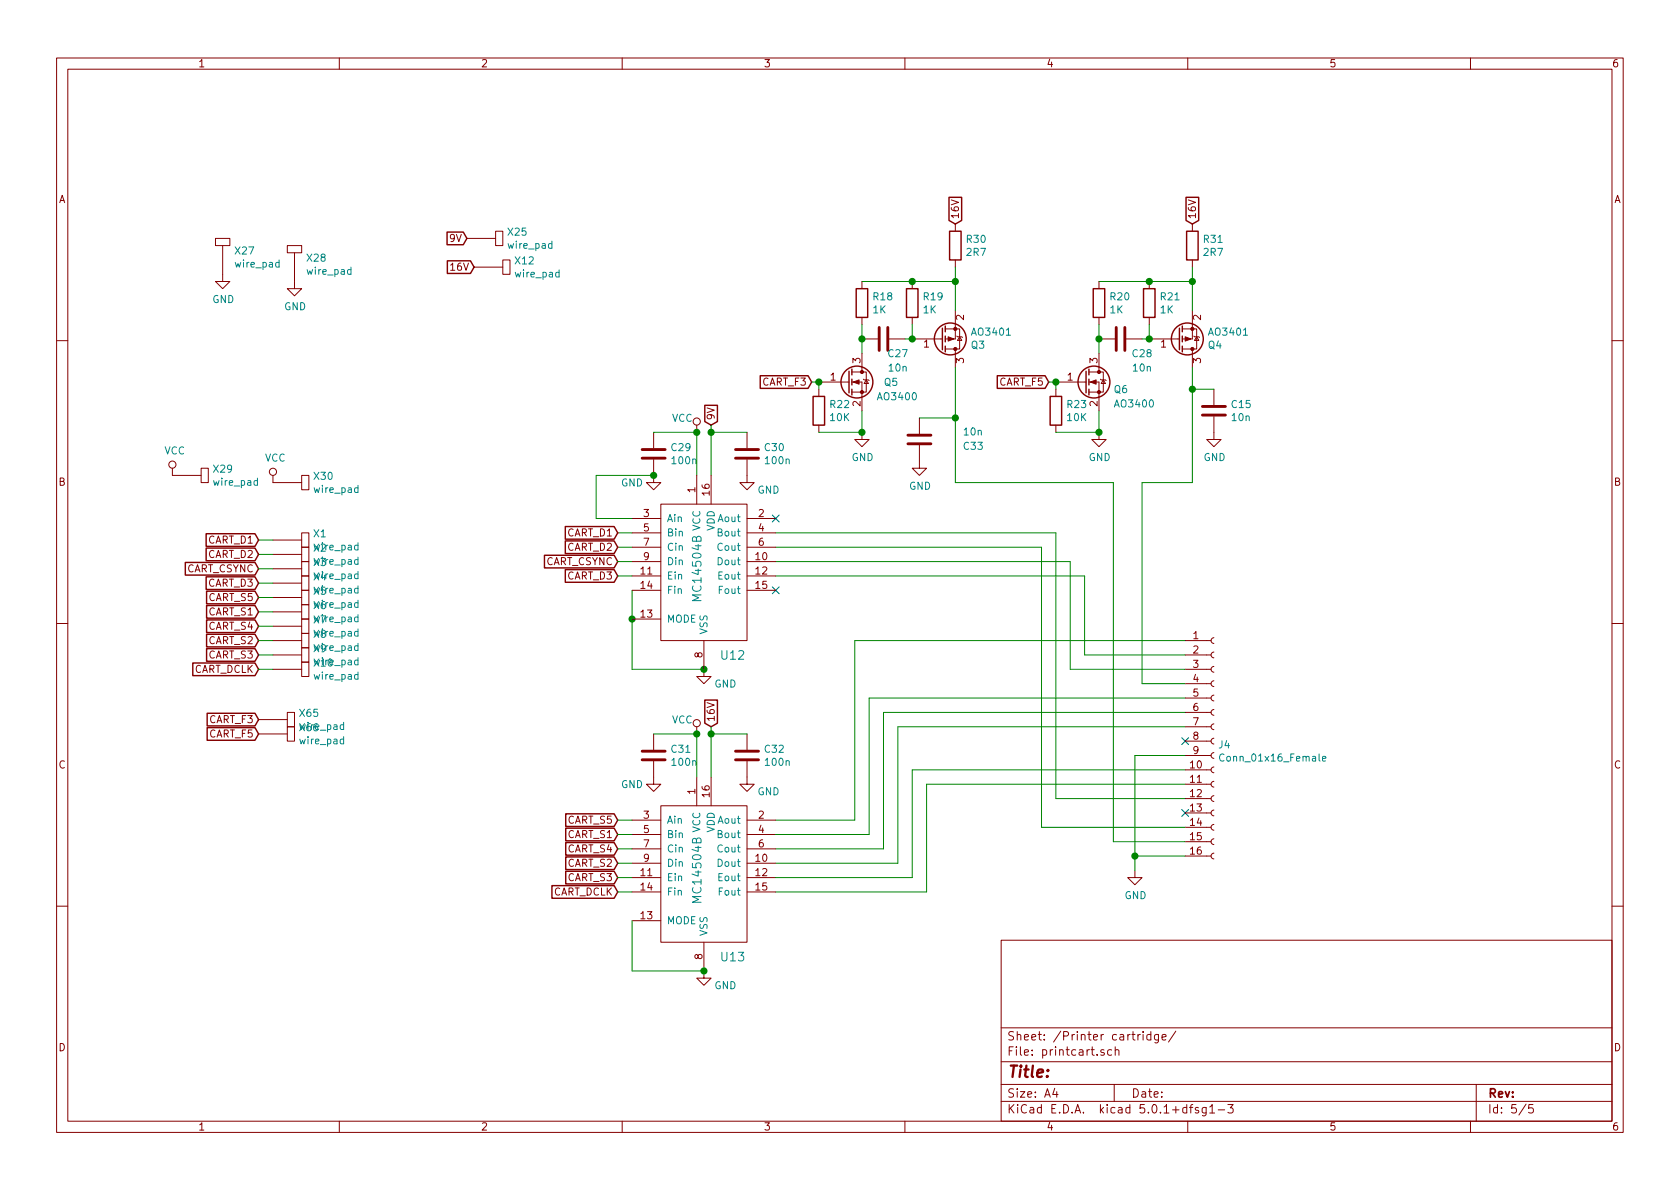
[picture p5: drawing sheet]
EESchema Schematic File Version 4
LIBS:magicbrush-cache
EELAYER 26 0
EELAYER END
$Descr A4 11693 8268
encoding utf-8
Sheet 5 5
Title ""
Date ""
Rev ""
Comp ""
Comment1 ""
Comment2 ""
Comment3 ""
Comment4 ""
$EndDescr
$Comp
L Connector:Conn_01x16_Female J4
U 1 1
P 8450 5150
F 0 "J4" H 8477 5126 50  0000 L CNN
F 1 "Conn_01x16_Female" H 8477 5035 50  0000 L CNN
F 2 "JeroensFootprints:HP_803_CART" H 8450 5150 50  0001 C CNN
F 3 "~" H 8450 5150 50  0001 C CNN
	1    8450 5150
	1    0    0    -1  
$EndComp
$Comp
L power:GND #PWR0143
U 1 1
P 7900 6050
F 0 "#PWR0143" H 7900 5800 50  0001 C CNN
F 1 "GND" H 7905 5877 50  0000 C CNN
F 2 "" H 7900 6050 50  0001 C CNN
F 3 "" H 7900 6050 50  0001 C CNN
	1    7900 6050
	1    0    0    -1  
$EndComp
Wire Wire Line
	8250 5250 7900 5250
Wire Wire Line
	7900 5250 7900 5950
Wire Wire Line
	7900 5950 8250 5950
Connection ~ 7900 5950
Wire Wire Line
	7900 5950 7900 6050
$Comp
L power:GND #PWR0144
U 1 1
P 4900 4650
F 0 "#PWR0144" H 4900 4400 50  0001 C CNN
F 1 "GND" H 5050 4550 50  0000 C CNN
F 2 "" H 4900 4650 50  0001 C CNN
F 3 "" H 4900 4650 50  0001 C CNN
	1    4900 4650
	1    0    0    -1  
$EndComp
$Comp
L power:VCC #PWR0145
U 1 1
P 4850 3000
F 0 "#PWR0145" H 4850 2850 50  0001 C CNN
F 1 "VCC" H 4750 3100 50  0000 C CNN
F 2 "" H 4850 3000 50  0001 C CNN
F 3 "" H 4850 3000 50  0001 C CNN
	1    4850 3000
	1    0    0    -1  
$EndComp
$Comp
L Device:C C29
U 1 1
P 4550 3150
F 0 "C29" H 4665 3196 50  0000 L CNN
F 1 "100n" H 4665 3105 50  0000 L CNN
F 2 "Capacitor_SMD:C_0603_1608Metric_Pad1.05x0.95mm_HandSolder" H 4588 3000 50  0001 C CNN
F 3 "~" H 4550 3150 50  0001 C CNN
	1    4550 3150
	1    0    0    -1  
$EndComp
$Comp
L power:GND #PWR0146
U 1 1
P 4550 3300
F 0 "#PWR0146" H 4550 3050 50  0001 C CNN
F 1 "GND" H 4400 3250 50  0000 C CNN
F 2 "" H 4550 3300 50  0001 C CNN
F 3 "" H 4550 3300 50  0001 C CNN
	1    4550 3300
	1    0    0    -1  
$EndComp
Wire Wire Line
	4550 3000 4850 3000
Wire Wire Line
	4850 3300 4850 3000
Connection ~ 4850 3000
$Comp
L Device:C C30
U 1 1
P 5200 3150
F 0 "C30" H 5315 3196 50  0000 L CNN
F 1 "100n" H 5315 3105 50  0000 L CNN
F 2 "Capacitor_SMD:C_0603_1608Metric_Pad1.05x0.95mm_HandSolder" H 5238 3000 50  0001 C CNN
F 3 "~" H 5200 3150 50  0001 C CNN
	1    5200 3150
	1    0    0    -1  
$EndComp
$Comp
L power:GND #PWR0147
U 1 1
P 5200 3300
F 0 "#PWR0147" H 5200 3050 50  0001 C CNN
F 1 "GND" H 5350 3200 50  0000 C CNN
F 2 "" H 5200 3300 50  0001 C CNN
F 3 "" H 5200 3300 50  0001 C CNN
	1    5200 3300
	1    0    0    -1  
$EndComp
Wire Wire Line
	4950 3300 4950 3000
Wire Wire Line
	4950 3000 5200 3000
Text GLabel 4950 2950 1    50   Input ~ 0
9V
$Comp
L jeroens_components:MC14504B U13
U 1 1
P 4900 6350
F 0 "U13" H 5100 6050 60  0000 C CNN
F 1 "MC14504B" V 4850 6650 60  0000 C CNN
F 2 "Package_SO:SOIC-16_3.9x9.9mm_P1.27mm" H 4900 6350 60  0001 C CNN
F 3 "" H 4900 6350 60  0001 C CNN
	1    4900 6350
	1    0    0    -1  
$EndComp
$Comp
L power:GND #PWR0148
U 1 1
P 4900 6750
F 0 "#PWR0148" H 4900 6500 50  0001 C CNN
F 1 "GND" H 5050 6650 50  0000 C CNN
F 2 "" H 4900 6750 50  0001 C CNN
F 3 "" H 4900 6750 50  0001 C CNN
	1    4900 6750
	1    0    0    -1  
$EndComp
$Comp
L power:VCC #PWR0149
U 1 1
P 4850 5100
F 0 "#PWR0149" H 4850 4950 50  0001 C CNN
F 1 "VCC" H 4750 5200 50  0000 C CNN
F 2 "" H 4850 5100 50  0001 C CNN
F 3 "" H 4850 5100 50  0001 C CNN
	1    4850 5100
	1    0    0    -1  
$EndComp
$Comp
L Device:C C31
U 1 1
P 4550 5250
F 0 "C31" H 4665 5296 50  0000 L CNN
F 1 "100n" H 4665 5205 50  0000 L CNN
F 2 "Capacitor_SMD:C_0603_1608Metric_Pad1.05x0.95mm_HandSolder" H 4588 5100 50  0001 C CNN
F 3 "~" H 4550 5250 50  0001 C CNN
	1    4550 5250
	1    0    0    -1  
$EndComp
$Comp
L power:GND #PWR0150
U 1 1
P 4550 5400
F 0 "#PWR0150" H 4550 5150 50  0001 C CNN
F 1 "GND" H 4400 5350 50  0000 C CNN
F 2 "" H 4550 5400 50  0001 C CNN
F 3 "" H 4550 5400 50  0001 C CNN
	1    4550 5400
	1    0    0    -1  
$EndComp
Wire Wire Line
	4550 5100 4850 5100
Wire Wire Line
	4850 5400 4850 5100
Connection ~ 4850 5100
$Comp
L Device:C C32
U 1 1
P 5200 5250
F 0 "C32" H 5315 5296 50  0000 L CNN
F 1 "100n" H 5315 5205 50  0000 L CNN
F 2 "Capacitor_SMD:C_0603_1608Metric_Pad1.05x0.95mm_HandSolder" H 5238 5100 50  0001 C CNN
F 3 "~" H 5200 5250 50  0001 C CNN
	1    5200 5250
	1    0    0    -1  
$EndComp
$Comp
L power:GND #PWR0151
U 1 1
P 5200 5400
F 0 "#PWR0151" H 5200 5150 50  0001 C CNN
F 1 "GND" H 5350 5300 50  0000 C CNN
F 2 "" H 5200 5400 50  0001 C CNN
F 3 "" H 5200 5400 50  0001 C CNN
	1    5200 5400
	1    0    0    -1  
$EndComp
Wire Wire Line
	4950 5400 4950 5100
Wire Wire Line
	4950 5100 5200 5100
Text GLabel 4950 5050 1    50   Input ~ 0
16V
Wire Wire Line
	4900 6750 4400 6750
Wire Wire Line
	4400 6400 4400 6750
Connection ~ 4900 6750
Wire Wire Line
	4900 4650 4400 4650
Wire Wire Line
	4950 2950 4950 3000
Connection ~ 4950 3000
Wire Wire Line
	4950 5050 4950 5100
Connection ~ 4950 5100
Wire Wire Line
	8250 4550 7550 4550
Wire Wire Line
	8250 4650 7450 4650
Wire Wire Line
	8250 5550 7350 5550
Wire Wire Line
	7250 5750 8250 5750
Wire Wire Line
	8250 4450 5950 4450
Wire Wire Line
	5950 4450 5950 5700
Wire Wire Line
	5950 5700 5400 5700
Wire Wire Line
	8250 4850 6050 4850
Wire Wire Line
	6050 4850 6050 5800
Wire Wire Line
	6050 5800 5400 5800
Wire Wire Line
	8250 4950 6150 4950
Wire Wire Line
	6150 4950 6150 5900
Wire Wire Line
	6150 5900 5400 5900
Wire Wire Line
	8250 5050 6250 5050
Wire Wire Line
	6250 5050 6250 6000
Wire Wire Line
	6250 6000 5400 6000
Wire Wire Line
	8250 5350 6350 5350
Wire Wire Line
	6350 5350 6350 6100
Wire Wire Line
	6350 6100 5400 6100
Wire Wire Line
	8250 5450 6450 5450
Wire Wire Line
	6450 5450 6450 6200
Wire Wire Line
	6450 6200 5400 6200
NoConn ~ 8250 5150
NoConn ~ 8250 5650
$Comp
L jeroens_components:AO3401 Q4
U 1 1
P 8200 2350
F 0 "Q4" H 8405 2396 50  0000 L CNN
F 1 "AO3401" H 8405 2305 50  0000 L CNN
F 2 "Package_TO_SOT_SMD:SOT-23" H 8400 2275 50  0001 L CIN
F 3 "http://www.aosmd.com/res/data_sheets/AO3401.pdf" H 8200 2350 50  0001 L CNN
	1    8200 2350
	1    0    0    1   
$EndComp
Text GLabel 8300 1550 1    50   Input ~ 0
16V
Wire Wire Line
	8250 4750 7950 4750
Wire Wire Line
	8250 5850 7750 5850
Wire Wire Line
	8300 1850 8300 1950
$Comp
L Device:R R21
U 1 1
P 8000 2100
F 0 "R21" H 8070 2146 50  0000 L CNN
F 1 "1K" H 8070 2055 50  0000 L CNN
F 2 "Resistor_SMD:R_0603_1608Metric" V 7930 2100 50  0001 C CNN
F 3 "~" H 8000 2100 50  0001 C CNN
	1    8000 2100
	1    0    0    -1  
$EndComp
Wire Wire Line
	8000 1950 8300 1950
Connection ~ 8300 1950
Wire Wire Line
	8300 1950 8300 2150
Wire Wire Line
	8000 2250 8000 2350
$Comp
L Device:C C28
U 1 1
P 7800 2350
F 0 "C28" V 7900 2500 50  0000 C CNN
F 1 "10n" V 8000 2500 50  0000 C CNN
F 2 "Capacitor_SMD:C_0603_1608Metric_Pad1.05x0.95mm_HandSolder" H 7838 2200 50  0001 C CNN
F 3 "~" H 7800 2350 50  0001 C CNN
	1    7800 2350
	0    1    1    0   
$EndComp
Wire Wire Line
	7950 2350 8000 2350
Connection ~ 8000 2350
$Comp
L jeroens_components:AO3400 Q6
U 1 1
P 7650 2650
F 0 "Q6" H 7750 2600 50  0000 L CNN
F 1 "AO3400" H 7750 2500 50  0000 L CNN
F 2 "Package_TO_SOT_SMD:SOT-23" H 7750 2100 50  0001 C CNN
F 3 "http://www.aosmd.com/pdfs/datasheet/ao3400.pdf" H 7750 2200 50  0001 C CNN
	1    7650 2650
	1    0    0    -1  
$EndComp
$Comp
L Device:R R20
U 1 1
P 7650 2100
F 0 "R20" H 7720 2146 50  0000 L CNN
F 1 "1K" H 7720 2055 50  0000 L CNN
F 2 "Resistor_SMD:R_0603_1608Metric" V 7580 2100 50  0001 C CNN
F 3 "~" H 7650 2100 50  0001 C CNN
	1    7650 2100
	1    0    0    -1  
$EndComp
$Comp
L power:GND #PWR0152
U 1 1
P 7650 3000
F 0 "#PWR0152" H 7650 2750 50  0001 C CNN
F 1 "GND" H 7655 2827 50  0000 C CNN
F 2 "" H 7650 3000 50  0001 C CNN
F 3 "" H 7650 3000 50  0001 C CNN
	1    7650 3000
	1    0    0    -1  
$EndComp
$Comp
L Device:R R23
U 1 1
P 7350 2850
F 0 "R23" H 7420 2896 50  0000 L CNN
F 1 "10K" H 7420 2805 50  0000 L CNN
F 2 "Resistor_SMD:R_0603_1608Metric" V 7280 2850 50  0001 C CNN
F 3 "~" H 7350 2850 50  0001 C CNN
	1    7350 2850
	1    0    0    -1  
$EndComp
Wire Wire Line
	7350 3000 7650 3000
Wire Wire Line
	7650 3000 7650 2850
Connection ~ 7650 3000
Wire Wire Line
	7350 2700 7350 2650
Wire Wire Line
	7650 2450 7650 2350
Wire Wire Line
	7650 2350 7650 2250
Connection ~ 7650 2350
Wire Wire Line
	7650 1950 8000 1950
Connection ~ 8000 1950
$Comp
L jeroens_components:AO3401 Q3
U 1 1
P 6550 2350
F 0 "Q3" H 6755 2396 50  0000 L CNN
F 1 "AO3401" H 6755 2305 50  0000 L CNN
F 2 "Package_TO_SOT_SMD:SOT-23" H 6750 2275 50  0001 L CIN
F 3 "http://www.aosmd.com/res/data_sheets/AO3401.pdf" H 6550 2350 50  0001 L CNN
	1    6550 2350
	1    0    0    1   
$EndComp
Text GLabel 6650 1550 1    50   Input ~ 0
16V
Wire Wire Line
	6650 1850 6650 1950
$Comp
L Device:R R19
U 1 1
P 6350 2100
F 0 "R19" H 6420 2146 50  0000 L CNN
F 1 "1K" H 6420 2055 50  0000 L CNN
F 2 "Resistor_SMD:R_0603_1608Metric" V 6280 2100 50  0001 C CNN
F 3 "~" H 6350 2100 50  0001 C CNN
	1    6350 2100
	1    0    0    -1  
$EndComp
Wire Wire Line
	6350 1950 6650 1950
Connection ~ 6650 1950
Wire Wire Line
	6650 1950 6650 2150
Wire Wire Line
	6350 2250 6350 2350
$Comp
L Device:C C27
U 1 1
P 6150 2350
F 0 "C27" V 6250 2450 50  0000 C CNN
F 1 "10n" V 6350 2450 50  0000 C CNN
F 2 "Capacitor_SMD:C_0603_1608Metric_Pad1.05x0.95mm_HandSolder" H 6188 2200 50  0001 C CNN
F 3 "~" H 6150 2350 50  0001 C CNN
	1    6150 2350
	0    1    1    0   
$EndComp
Wire Wire Line
	6300 2350 6350 2350
$Comp
L jeroens_components:AO3400 Q5
U 1 1
P 6000 2650
F 0 "Q5" H 6150 2650 50  0000 L CNN
F 1 "AO3400" H 6100 2550 50  0000 L CNN
F 2 "Package_TO_SOT_SMD:SOT-23" H 6100 2100 50  0001 C CNN
F 3 "http://www.aosmd.com/pdfs/datasheet/ao3400.pdf" H 6100 2200 50  0001 C CNN
	1    6000 2650
	1    0    0    -1  
$EndComp
$Comp
L Device:R R18
U 1 1
P 6000 2100
F 0 "R18" H 6070 2146 50  0000 L CNN
F 1 "1K" H 6070 2055 50  0000 L CNN
F 2 "Resistor_SMD:R_0603_1608Metric" V 5930 2100 50  0001 C CNN
F 3 "~" H 6000 2100 50  0001 C CNN
	1    6000 2100
	1    0    0    -1  
$EndComp
$Comp
L power:GND #PWR0153
U 1 1
P 6000 3000
F 0 "#PWR0153" H 6000 2750 50  0001 C CNN
F 1 "GND" H 6005 2827 50  0000 C CNN
F 2 "" H 6000 3000 50  0001 C CNN
F 3 "" H 6000 3000 50  0001 C CNN
	1    6000 3000
	1    0    0    -1  
$EndComp
$Comp
L Device:R R22
U 1 1
P 5700 2850
F 0 "R22" H 5770 2896 50  0000 L CNN
F 1 "10K" H 5770 2805 50  0000 L CNN
F 2 "Resistor_SMD:R_0603_1608Metric" V 5630 2850 50  0001 C CNN
F 3 "~" H 5700 2850 50  0001 C CNN
	1    5700 2850
	1    0    0    -1  
$EndComp
Wire Wire Line
	5700 3000 6000 3000
Wire Wire Line
	6000 3000 6000 2850
Connection ~ 6000 3000
Wire Wire Line
	5700 2700 5700 2650
Wire Wire Line
	6000 2450 6000 2350
Wire Wire Line
	6000 2350 6000 2250
Connection ~ 6000 2350
Wire Wire Line
	6000 1950 6350 1950
Connection ~ 6350 1950
Wire Wire Line
	7750 5850 7750 3350
Wire Wire Line
	7750 3350 6650 3350
Wire Wire Line
	6650 3350 6650 2900
Text GLabel 7300 2650 0    50   Input ~ 0
CART_F5
Text GLabel 5650 2650 0    50   Input ~ 0
CART_F3
Wire Wire Line
	5650 2650 5700 2650
Connection ~ 5700 2650
Wire Wire Line
	7300 2650 7350 2650
Connection ~ 7350 2650
Wire Wire Line
	7950 4750 7950 3350
Wire Wire Line
	7950 3350 8300 3350
Text GLabel 4300 4000 0    50   Input ~ 0
CART_D3
Text GLabel 4300 3900 0    50   Input ~ 0
CART_CSYNC
Wire Wire Line
	4300 3700 4400 3700
Text GLabel 4300 3700 0    50   Input ~ 0
CART_D1
Wire Wire Line
	4300 3800 4400 3800
Text GLabel 4300 3800 0    50   Input ~ 0
CART_D2
Wire Wire Line
	4300 3900 4400 3900
Text GLabel 4300 5700 0    50   Input ~ 0
CART_S5
Wire Wire Line
	4300 5700 4400 5700
Text GLabel 4300 5800 0    50   Input ~ 0
CART_S1
Wire Wire Line
	4300 5800 4400 5800
Text GLabel 4300 5900 0    50   Input ~ 0
CART_S4
Wire Wire Line
	4300 5900 4400 5900
Text GLabel 4300 6000 0    50   Input ~ 0
CART_S2
Wire Wire Line
	4300 6000 4400 6000
Text GLabel 4300 6100 0    50   Input ~ 0
CART_S3
Wire Wire Line
	4300 6100 4400 6100
Text GLabel 4300 6200 0    50   Input ~ 0
CART_DCLK
Wire Wire Line
	4300 6200 4400 6200
NoConn ~ 5400 4100
Wire Wire Line
	7250 3800 5400 3800
Wire Wire Line
	7250 3800 7250 5750
Wire Wire Line
	7350 5550 7350 3700
Wire Wire Line
	7350 3700 5400 3700
Wire Wire Line
	7450 4650 7450 3900
Wire Wire Line
	7450 3900 5400 3900
Connection ~ 4900 4650
Wire Wire Line
	4400 4100 4400 4300
Wire Wire Line
	4400 4300 4400 4650
Connection ~ 4400 4300
$Comp
L jeroens_components:MC14504B U12
U 1 1
P 4900 4250
F 0 "U12" H 5100 3950 60  0000 C CNN
F 1 "MC14504B" V 4850 4550 60  0000 C CNN
F 2 "Package_SO:SOIC-16_3.9x9.9mm_P1.27mm" H 4900 4250 60  0001 C CNN
F 3 "" H 4900 4250 60  0001 C CNN
	1    4900 4250
	1    0    0    -1  
$EndComp
Wire Wire Line
	7550 4550 7550 4000
Wire Wire Line
	7550 4000 5400 4000
Wire Wire Line
	4300 4000 4400 4000
Wire Wire Line
	4400 3600 4150 3600
Wire Wire Line
	4150 3600 4150 3300
Wire Wire Line
	4150 3300 4550 3300
Connection ~ 4550 3300
$Comp
L jeroens_components:wire_pad X1
U 1 1
P 1900 3750
F 0 "X1" V 1854 4027 50  0000 L CNN
F 1 "wire_pad" V 1945 4027 50  0000 L CNN
F 2 "JeroensFootprints:wire_pad_0.5mm" H 1900 3750 50  0001 C CNN
F 3 "" H 1900 3750 50  0001 C CNN
	1    1900 3750
	0    1    1    0   
$EndComp
$Comp
L jeroens_components:wire_pad X2
U 1 1
P 1900 3850
F 0 "X2" V 1854 4127 50  0000 L CNN
F 1 "wire_pad" V 1945 4127 50  0000 L CNN
F 2 "JeroensFootprints:wire_pad_0.5mm" H 1900 3850 50  0001 C CNN
F 3 "" H 1900 3850 50  0001 C CNN
	1    1900 3850
	0    1    1    0   
$EndComp
Text GLabel 1800 4050 0    50   Input ~ 0
CART_D3
Text GLabel 1800 3950 0    50   Input ~ 0
CART_CSYNC
Wire Wire Line
	1800 3750 1900 3750
Text GLabel 1800 3750 0    50   Input ~ 0
CART_D1
Wire Wire Line
	1800 3850 1900 3850
Text GLabel 1800 3850 0    50   Input ~ 0
CART_D2
Wire Wire Line
	1800 3950 1900 3950
Wire Wire Line
	1800 4050 1900 4050
Text GLabel 1800 4150 0    50   Input ~ 0
CART_S5
Wire Wire Line
	1800 4150 1900 4150
Text GLabel 1800 4250 0    50   Input ~ 0
CART_S1
Wire Wire Line
	1800 4250 1900 4250
Text GLabel 1800 4350 0    50   Input ~ 0
CART_S4
Wire Wire Line
	1800 4350 1900 4350
Text GLabel 1800 4450 0    50   Input ~ 0
CART_S2
Wire Wire Line
	1800 4450 1900 4450
Text GLabel 1800 4550 0    50   Input ~ 0
CART_S3
Wire Wire Line
	1800 4550 1900 4550
Text GLabel 1800 4650 0    50   Input ~ 0
CART_DCLK
Wire Wire Line
	1800 4650 1900 4650
$Comp
L jeroens_components:wire_pad X3
U 1 1
P 1900 3950
F 0 "X3" V 1854 4227 50  0000 L CNN
F 1 "wire_pad" V 1945 4227 50  0000 L CNN
F 2 "JeroensFootprints:wire_pad_0.5mm" H 1900 3950 50  0001 C CNN
F 3 "" H 1900 3950 50  0001 C CNN
	1    1900 3950
	0    1    1    0   
$EndComp
$Comp
L jeroens_components:wire_pad X4
U 1 1
P 1900 4050
F 0 "X4" V 1854 4327 50  0000 L CNN
F 1 "wire_pad" V 1945 4327 50  0000 L CNN
F 2 "JeroensFootprints:wire_pad_0.5mm" H 1900 4050 50  0001 C CNN
F 3 "" H 1900 4050 50  0001 C CNN
	1    1900 4050
	0    1    1    0   
$EndComp
$Comp
L jeroens_components:wire_pad X5
U 1 1
P 1900 4150
F 0 "X5" V 1854 4427 50  0000 L CNN
F 1 "wire_pad" V 1945 4427 50  0000 L CNN
F 2 "JeroensFootprints:wire_pad_0.5mm" H 1900 4150 50  0001 C CNN
F 3 "" H 1900 4150 50  0001 C CNN
	1    1900 4150
	0    1    1    0   
$EndComp
$Comp
L jeroens_components:wire_pad X6
U 1 1
P 1900 4250
F 0 "X6" V 1854 4527 50  0000 L CNN
F 1 "wire_pad" V 1945 4527 50  0000 L CNN
F 2 "JeroensFootprints:wire_pad_0.5mm" H 1900 4250 50  0001 C CNN
F 3 "" H 1900 4250 50  0001 C CNN
	1    1900 4250
	0    1    1    0   
$EndComp
$Comp
L jeroens_components:wire_pad X7
U 1 1
P 1900 4350
F 0 "X7" V 1854 4627 50  0000 L CNN
F 1 "wire_pad" V 1945 4627 50  0000 L CNN
F 2 "JeroensFootprints:wire_pad_0.5mm" H 1900 4350 50  0001 C CNN
F 3 "" H 1900 4350 50  0001 C CNN
	1    1900 4350
	0    1    1    0   
$EndComp
$Comp
L jeroens_components:wire_pad X8
U 1 1
P 1900 4450
F 0 "X8" V 1854 4727 50  0000 L CNN
F 1 "wire_pad" V 1945 4727 50  0000 L CNN
F 2 "JeroensFootprints:wire_pad_0.5mm" H 1900 4450 50  0001 C CNN
F 3 "" H 1900 4450 50  0001 C CNN
	1    1900 4450
	0    1    1    0   
$EndComp
$Comp
L jeroens_components:wire_pad X9
U 1 1
P 1900 4550
F 0 "X9" V 1854 4827 50  0000 L CNN
F 1 "wire_pad" V 1945 4827 50  0000 L CNN
F 2 "JeroensFootprints:wire_pad_0.5mm" H 1900 4550 50  0001 C CNN
F 3 "" H 1900 4550 50  0001 C CNN
	1    1900 4550
	0    1    1    0   
$EndComp
$Comp
L jeroens_components:wire_pad X30
U 1 1
P 1900 3350
F 0 "X30" V 1854 3627 50  0000 L CNN
F 1 "wire_pad" V 1945 3627 50  0000 L CNN
F 2 "JeroensFootprints:wire_pad_1mm" H 1900 3350 50  0001 C CNN
F 3 "" H 1900 3350 50  0001 C CNN
	1    1900 3350
	0    1    1    0   
$EndComp
$Comp
L power:VCC #PWR06
U 1 1
P 1900 3350
F 0 "#PWR06" H 1900 3200 50  0001 C CNN
F 1 "VCC" H 1917 3523 50  0000 C CNN
F 2 "" H 1900 3350 50  0001 C CNN
F 3 "" H 1900 3350 50  0001 C CNN
	1    1900 3350
	1    0    0    -1  
$EndComp
$Comp
L jeroens_components:wire_pad X29
U 1 1
P 1200 3300
F 0 "X29" V 1154 3577 50  0000 L CNN
F 1 "wire_pad" V 1245 3577 50  0000 L CNN
F 2 "JeroensFootprints:wire_pad_1mm" H 1200 3300 50  0001 C CNN
F 3 "" H 1200 3300 50  0001 C CNN
	1    1200 3300
	0    1    1    0   
$EndComp
$Comp
L power:VCC #PWR05
U 1 1
P 1200 3300
F 0 "#PWR05" H 1200 3150 50  0001 C CNN
F 1 "VCC" H 1217 3473 50  0000 C CNN
F 2 "" H 1200 3300 50  0001 C CNN
F 3 "" H 1200 3300 50  0001 C CNN
	1    1200 3300
	1    0    0    -1  
$EndComp
$Comp
L jeroens_components:wire_pad X27
U 1 1
P 1550 1900
F 0 "X27" H 1628 2065 50  0000 L CNN
F 1 "wire_pad" H 1628 1974 50  0000 L CNN
F 2 "JeroensFootprints:wire_pad_1mm" H 1550 1900 50  0001 C CNN
F 3 "" H 1550 1900 50  0001 C CNN
	1    1550 1900
	1    0    0    -1  
$EndComp
$Comp
L jeroens_components:wire_pad X28
U 1 1
P 2050 1950
F 0 "X28" H 2128 2115 50  0000 L CNN
F 1 "wire_pad" H 2128 2024 50  0000 L CNN
F 2 "JeroensFootprints:wire_pad_1mm" H 2050 1950 50  0001 C CNN
F 3 "" H 2050 1950 50  0001 C CNN
	1    2050 1950
	1    0    0    -1  
$EndComp
$Comp
L power:GND #PWR03
U 1 1
P 1550 1900
F 0 "#PWR03" H 1550 1650 50  0001 C CNN
F 1 "GND" H 1555 1727 50  0000 C CNN
F 2 "" H 1550 1900 50  0001 C CNN
F 3 "" H 1550 1900 50  0001 C CNN
	1    1550 1900
	1    0    0    -1  
$EndComp
$Comp
L power:GND #PWR04
U 1 1
P 2050 1950
F 0 "#PWR04" H 2050 1700 50  0001 C CNN
F 1 "GND" H 2055 1777 50  0000 C CNN
F 2 "" H 2050 1950 50  0001 C CNN
F 3 "" H 2050 1950 50  0001 C CNN
	1    2050 1950
	1    0    0    -1  
$EndComp
Text GLabel 3250 1650 0    50   Input ~ 0
9V
Text GLabel 3300 1850 0    50   Input ~ 0
16V
$Comp
L jeroens_components:wire_pad X10
U 1 1
P 1900 4650
F 0 "X10" V 1854 4927 50  0000 L CNN
F 1 "wire_pad" V 1945 4927 50  0000 L CNN
F 2 "JeroensFootprints:wire_pad_0.5mm" H 1900 4650 50  0001 C CNN
F 3 "" H 1900 4650 50  0001 C CNN
	1    1900 4650
	0    1    1    0   
$EndComp
$Comp
L jeroens_components:wire_pad X25
U 1 1
P 3250 1650
F 0 "X25" V 3204 1927 50  0000 L CNN
F 1 "wire_pad" V 3295 1927 50  0000 L CNN
F 2 "JeroensFootprints:wire_pad_1mm" H 3250 1650 50  0001 C CNN
F 3 "" H 3250 1650 50  0001 C CNN
	1    3250 1650
	0    1    1    0   
$EndComp
$Comp
L jeroens_components:wire_pad X12
U 1 1
P 3300 1850
F 0 "X12" V 3254 2127 50  0000 L CNN
F 1 "wire_pad" V 3345 2127 50  0000 L CNN
F 2 "JeroensFootprints:wire_pad_1mm" H 3300 1850 50  0001 C CNN
F 3 "" H 3300 1850 50  0001 C CNN
	1    3300 1850
	0    1    1    0   
$EndComp
Text GLabel 1800 5000 0    50   Input ~ 0
CART_F3
Text GLabel 1800 5100 0    50   Input ~ 0
CART_F5
$Comp
L jeroens_components:wire_pad X65
U 1 1
P 1800 5000
F 0 "X65" V 1754 5277 50  0000 L CNN
F 1 "wire_pad" V 1845 5277 50  0000 L CNN
F 2 "JeroensFootprints:wire_pad_0.5mm" H 1800 5000 50  0001 C CNN
F 3 "" H 1800 5000 50  0001 C CNN
	1    1800 5000
	0    1    1    0   
$EndComp
$Comp
L jeroens_components:wire_pad X66
U 1 1
P 1800 5100
F 0 "X66" V 1754 5377 50  0000 L CNN
F 1 "wire_pad" V 1845 5377 50  0000 L CNN
F 2 "JeroensFootprints:wire_pad_0.5mm" H 1800 5100 50  0001 C CNN
F 3 "" H 1800 5100 50  0001 C CNN
	1    1800 5100
	0    1    1    0   
$EndComp
$Comp
L Device:R R30
U 1 1
P 6650 1700
F 0 "R30" H 6720 1746 50  0000 L CNN
F 1 "2R7" H 6720 1655 50  0000 L CNN
F 2 "Resistor_SMD:R_0603_1608Metric" V 6580 1700 50  0001 C CNN
F 3 "~" H 6650 1700 50  0001 C CNN
	1    6650 1700
	1    0    0    -1  
$EndComp
$Comp
L Device:R R31
U 1 1
P 8300 1700
F 0 "R31" H 8370 1746 50  0000 L CNN
F 1 "2R7" H 8370 1655 50  0000 L CNN
F 2 "Resistor_SMD:R_0603_1608Metric" V 8230 1700 50  0001 C CNN
F 3 "~" H 8300 1700 50  0001 C CNN
	1    8300 1700
	1    0    0    -1  
$EndComp
$Comp
L Device:C C33
U 1 1
P 6400 3050
F 0 "C33" H 6700 3100 50  0000 L CNN
F 1 "10n" H 6700 3000 50  0000 L CNN
F 2 "Capacitor_SMD:C_0603_1608Metric_Pad1.05x0.95mm_HandSolder" H 6438 2900 50  0001 C CNN
F 3 "~" H 6400 3050 50  0001 C CNN
	1    6400 3050
	1    0    0    1   
$EndComp
$Comp
L power:GND #PWR0176
U 1 1
P 6400 3200
F 0 "#PWR0176" H 6400 2950 50  0001 C CNN
F 1 "GND" H 6405 3027 50  0000 C CNN
F 2 "" H 6400 3200 50  0001 C CNN
F 3 "" H 6400 3200 50  0001 C CNN
	1    6400 3200
	1    0    0    -1  
$EndComp
Wire Wire Line
	6400 2900 6650 2900
Connection ~ 6650 2900
Wire Wire Line
	6650 2900 6650 2550
$Comp
L Device:C C15
U 1 1
P 8450 2850
F 0 "C15" H 8565 2896 50  0000 L CNN
F 1 "10n" H 8565 2805 50  0000 L CNN
F 2 "Capacitor_SMD:C_0603_1608Metric_Pad1.05x0.95mm_HandSolder" H 8488 2700 50  0001 C CNN
F 3 "~" H 8450 2850 50  0001 C CNN
	1    8450 2850
	1    0    0    -1  
$EndComp
Wire Wire Line
	8300 2700 8450 2700
$Comp
L power:GND #PWR0177
U 1 1
P 8450 3000
F 0 "#PWR0177" H 8450 2750 50  0001 C CNN
F 1 "GND" H 8455 2827 50  0000 C CNN
F 2 "" H 8450 3000 50  0001 C CNN
F 3 "" H 8450 3000 50  0001 C CNN
	1    8450 3000
	1    0    0    -1  
$EndComp
Connection ~ 8300 2700
Wire Wire Line
	8300 2700 8300 2550
Wire Wire Line
	8300 2700 8300 3350
Connection ~ 6350 2350
NoConn ~ 5400 3600
$EndSCHEMATC
